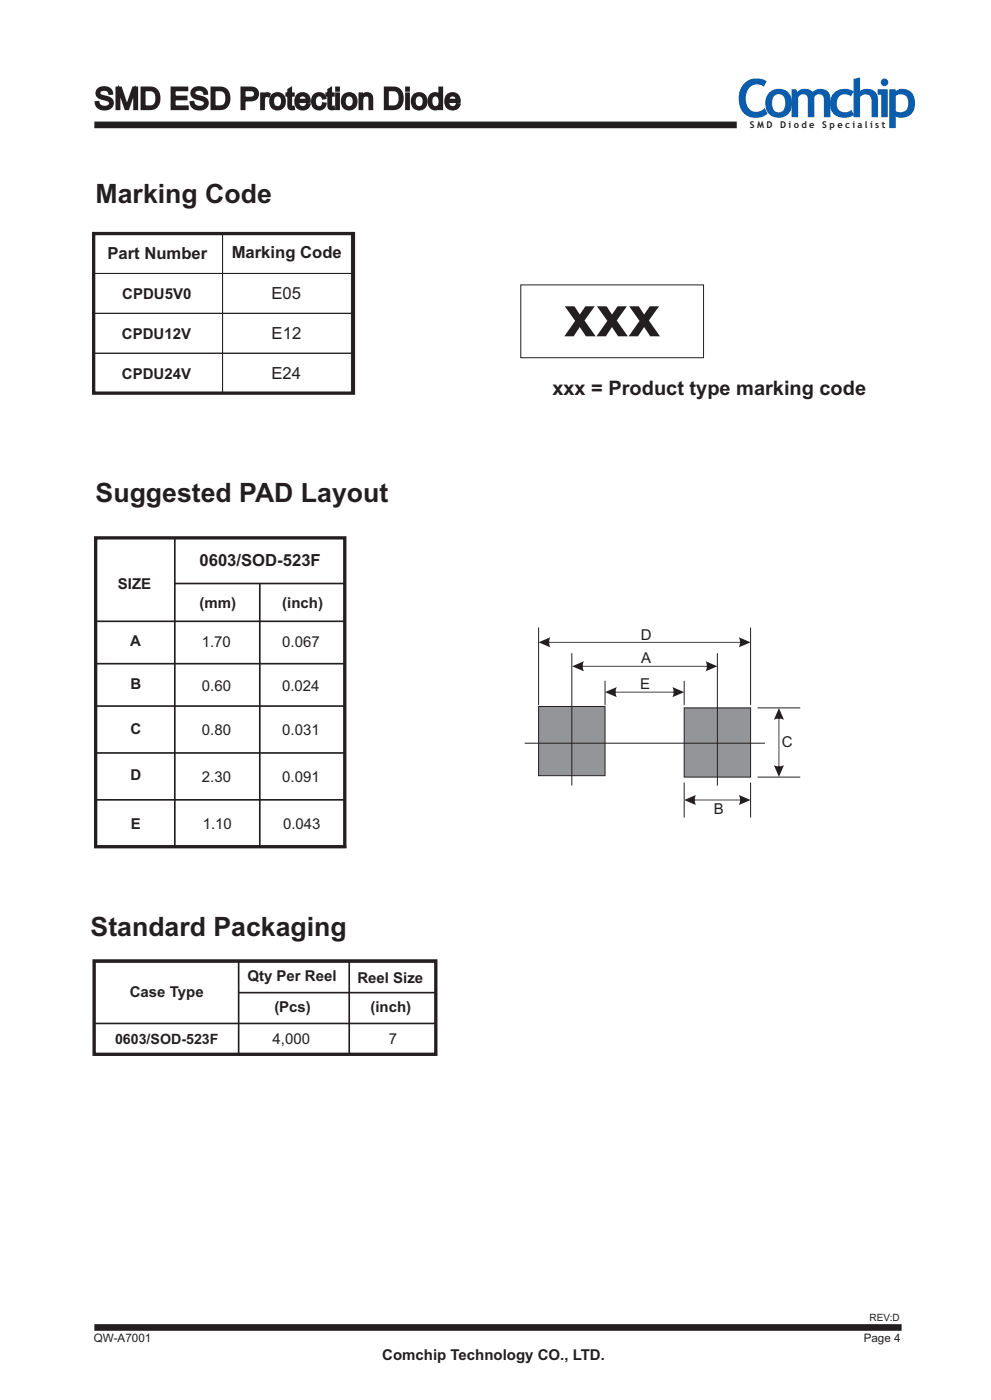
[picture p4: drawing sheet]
<svg xmlns="http://www.w3.org/2000/svg" width="210mm" height="297mm" viewBox="0 0 210 297" stroke-linecap="round" stroke-linejoin="round" font-family="sans-serif">
<path d="M20 26.5h136.1M20 281.3h171" fill="none" stroke="#231f20" stroke-width="1.4" stroke-linecap="butt"/>
<path d="M19.8 49.5h55.1v33.8h-55.1zM20.3 114h52.7v65.4h-52.7zM19.9 203.6h72.4v19.8h-72.4z" fill="none" stroke="#231f20" stroke-width=".71" stroke-linecap="butt"/>
<path d="M19.8 49.5h27.3v8.4h-27.3zM19.8 57.9h27.3v8.5h-27.3zM47.1 49.5h27.3v8.4h-27.3zM47.1 57.9h27.3v8.5h-27.3zM19.8 66.4h27.3v8.5h-27.3zM19.8 74.9h27.3v8.4h-27.3zM47.1 66.4h27.3v8.5h-27.3zM47.1 74.9h27.3v8.4h-27.3zM110.3 60.4h38.7v15.4h-38.7zM159 165.8v7.4" fill="none" stroke="#231f20" stroke-width=".21"/>
<g fill="none" stroke="#231f20" stroke-width=".35">
<path d="M20.3 114h52.7M20.3 113.8v65.6M37 114v65.4M73 113.9v65.5M20.3 131.7h52.7M37 123.7h36M55 123.7v55.7M20.3 149.6h52.7M20.3 140.6h52.7M20.3 159.6h52.9M20.3 169.5h52.9M20.4 179.4h53"/>
<path d="M20 203.8v19.6h72.6M20 216.9h72.5M20 203.8h72.5M50.5 203.8v19.6M50.5 210.4h41.8M74 203.8v19.6M92.3 203.8v19.6"/>
</g>
<g fill="#939598" stroke="#231f20" stroke-width=".21">
<path d="M144.9 150h14.1v14.7h-14.1z" fill-rule="evenodd"/>
<path d="M114.1 149.7h14.1v14.7h-14.1z" fill-rule="evenodd"/>
</g>
<path d="M121.1 138.4v28.1M111.1 157.5h50.9M160.5 150h9" fill="none" stroke="#231f20" stroke-width=".21"/>
<g fill="#231f20">
<path d="M121.2 141.2l2.5-1.1-.3 1.1 .3 1.1zM122.4 141.1h28.3v.2h-28.3zM149.5 140.1l2.4 1.1-2.4 1.1 .2-1.1z"/>
<path d="M165 150.1l1.1 2.4-1.1-.2-1.1 .2zM164.9 151.3h.2v12.1h-.2zM163.9 162.2l1.1 .2 1.1-.2-1.1 2.4z"/>
<path d="M144.9 169.5l2.5-1-.3 1 .3 1.1zM146.2 169.4h11.5v.2h-11.5zM156.5 168.5l2.5 1-2.5 1.1 .3-1.1z"/>
</g>
<path d="M151.9 138.4v28.1M128.2 144.3v5.1M144.9 144.3v5.1M144.9 165.8v7.4M160.5 164.7h9" fill="none" stroke="#231f20" stroke-width=".21"/>
<path d="M128.2 146.7l2.4-1.1-.2 1.1 .2 1zM129.4 146.6h14.3v.2h-14.3zM142.4 145.6l2.5 1.1-2.5 1 .3-1z" fill="#231f20"/>
<path d="M114.1 133v16.4M159 133v16.4" fill="none" stroke="#231f20" stroke-width=".21"/>
<path d="M114.1 136.1l2.5-1-.3 1 .3 1.1zM115.3 136h42.4v.2h-42.4zM156.5 135.1l2.5 1-2.5 1.1 .3-1.1z" fill="#231f20"/>
<text font-size="12.3" fill="#231f20" x="119.5" y="71.3">xxx</text>
<text font-size="11.3" fill="#0a5dac" x="156" y="24.8">Comchip</text>
<text font-size="6.3" fill="#231f20" x="20" y="23.1">SMD ESD Protection Diode</text>
<g font-size="5.6" fill="#231f20">
<text x="20.3" y="43">Marking Code</text>
<text x="20.3" y="106.5">Suggested PAD Layout</text>
<text x="19.2" y="198.3">Standard Packaging</text>
</g>
<text font-size="4.2" fill="#231f20" x="117" y="83.7">xxx = Product type marking code</text>
<g font-size="3.5" fill="#231f20">
<text x="22.7" y="55">Part Number</text>
<text x="49.1" y="54.6">Marking Code</text>
<text x="57.5" y="63.4">E05</text>
<text x="57.5" y="71.9">E12</text>
<text x="57.5" y="80.3">E24</text>
<text x="42.3" y="119.9">0603/SOD-523F</text>
</g>
<g font-size="3.2" fill="#231f20">
<text x="25.9" y="63.3">CPDU5V0</text>
<text x="25.8" y="71.8">CPDU12V</text>
<text x="25.8" y="80.2">CPDU24V</text>
<text x="25" y="124.8">SIZE</text>
<text x="42.2" y="128.8">(mm)</text>
<text x="59.8" y="128.8">(inch)</text>
<text x="27.6" y="136.9">A</text>
<text x="42.7" y="137.2">1.70</text>
<text x="59.8" y="137.2">0.067</text>
<text x="135.7" y="135.7">D</text>
<text x="135.8" y="140.5">A</text>
<text x="27.6" y="146.1">B</text>
<text x="42.8" y="146.3">0.60</text>
<text x="59.7" y="146.3">0.024</text>
<text x="135.6" y="146">E</text>
<text x="27.6" y="155.5">C</text>
<text x="42.8" y="155.8">0.80</text>
<text x="59.8" y="155.8">0.031</text>
<text x="165.6" y="158.2">C</text>
<text x="27.6" y="165.4">D</text>
<text x="42.8" y="165.7">2.30</text>
<text x="59.8" y="165.7">0.091</text>
<text x="151.2" y="172.5">B</text>
<text x="27.7" y="175.6">E</text>
<text x="42.9" y="175.6">1.10</text>
<text x="60" y="175.6">0.043</text>
<text x="52.4" y="207.9">Qty Per Reel</text>
<text x="75.7" y="208.2">Reel Size</text>
<text x="27.5" y="211.2">Case Type</text>
<text x="58.1" y="214.4">(Pcs)</text>
<text x="78.5" y="214.4">(inch)</text>
<text x="57.7" y="221.3">4,000</text>
<text x="82.3" y="221.3">7</text>
<text x="81" y="288.1">Comchip Technology CO., LTD.</text>
</g>
<text font-size="3" fill="#231f20" x="24.4" y="221.3">0603/SOD-523F</text>
<g font-size="2.5" fill="#231f20">
<text x="19.9" y="284.5">QW-A7001</text>
<text x="182.9" y="284.4">Page 4</text>
</g>
<text font-size="2.1" fill="#231f20" x="184.2" y="280">REV:D</text>
<g font-size="2" fill="#231f20">
<text x="158.8" y="27">S M D</text>
<text x="165.2" y="27">D i o d e</text>
<text x="174.2" y="27">S p e c i a l i s t</text>
</g>
</svg>
